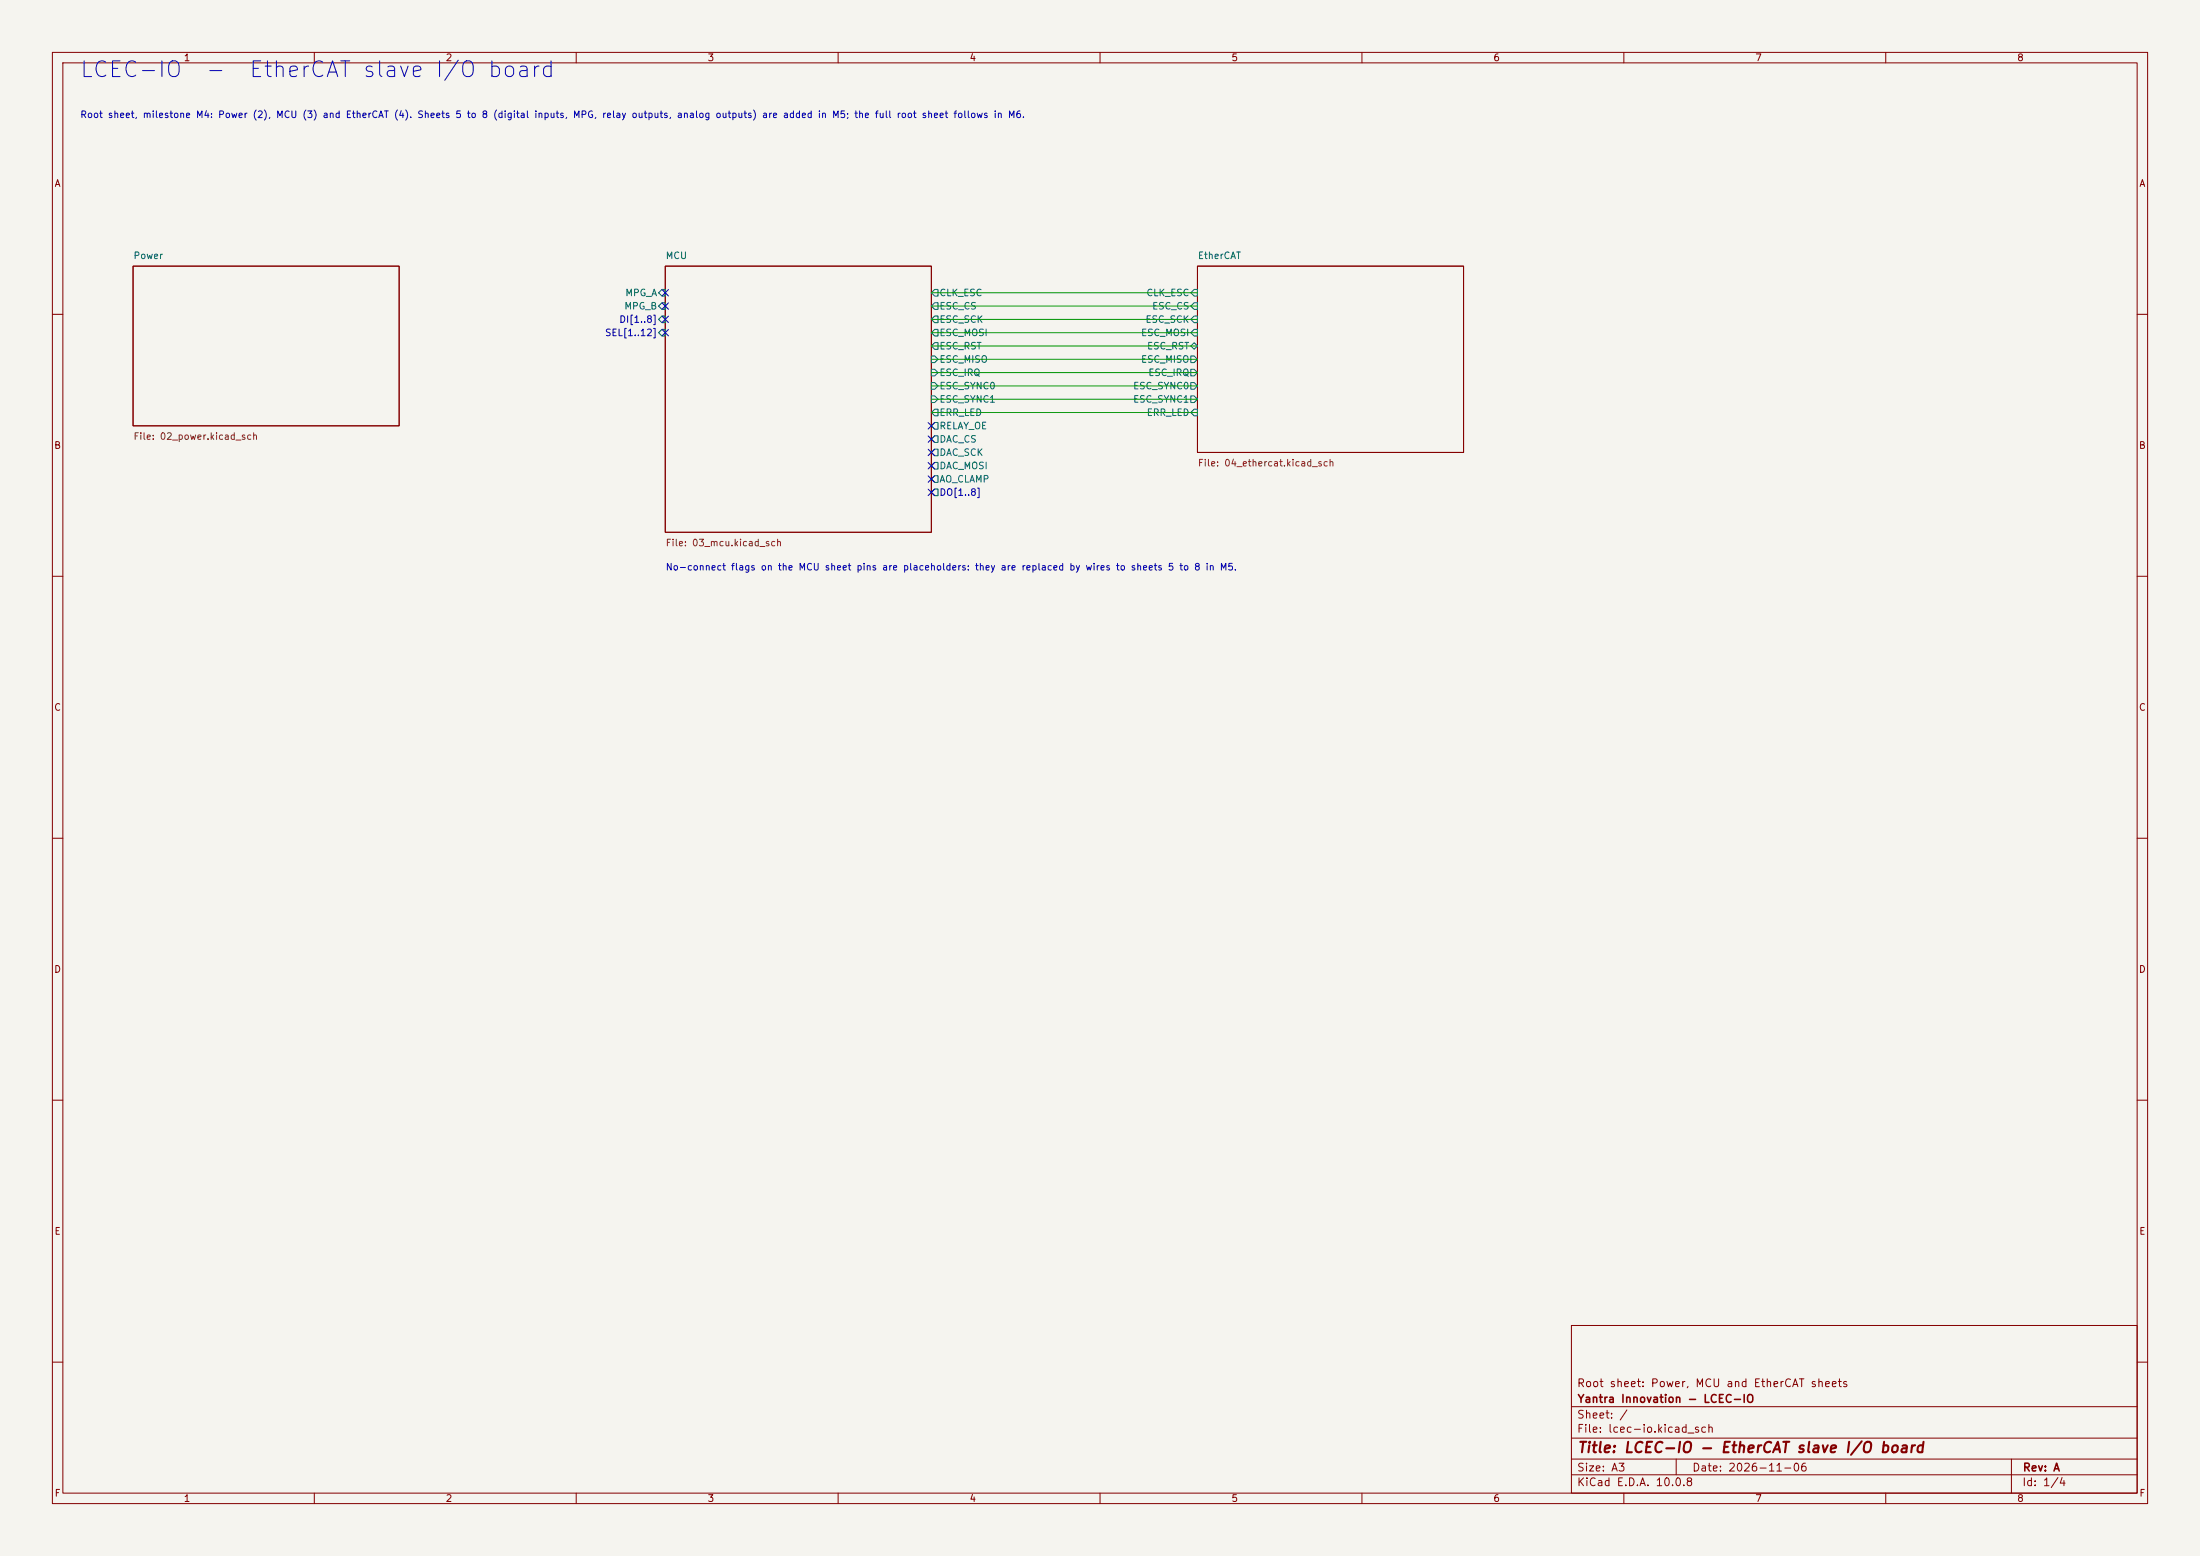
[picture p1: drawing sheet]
(kicad_sch
 (version 20260306)
 (generator "eeschema")
 (generator_version "10.0")
 (paper "A3")
 (title_block
  (title "LCEC-IO - EtherCAT slave I/O board")
  (date "2026-11-06")
  (rev "A")
  (company "Yantra Innovation - LCEC-IO")
  (comment 1 "Root sheet: Power, MCU and EtherCAT sheets"))
 (lib_symbols)
 (text "LCEC-IO  -  EtherCAT slave I/O board"
  (exclude_from_sim no)
  (at 15.24 15.24 0)
  (effects (font (size 3 3)) (justify left bottom)))
 (text "Root sheet, milestone M4: Power (2), MCU (3) and EtherCAT (4). Sheets 5 to 8 (digital inputs, MPG, relay outputs, analog outputs) are added in M5; the full root sheet follows in M6."
  (exclude_from_sim no)
  (at 15.24 22.86 0)
  (effects (font (size 1.27 1.27)) (justify left bottom)))
 (text "No-connect flags on the MCU sheet pins are placeholders: they are replaced by wires to sheets 5 to 8 in M5."
  (exclude_from_sim no)
  (at 127 109.22 0)
  (effects (font (size 1.27 1.27)) (justify left bottom)))
 (no_connect
  (at 177.8 83.82))
 (no_connect
  (at 177.8 88.9))
 (no_connect
  (at 177.8 91.44))
 (no_connect
  (at 177.8 86.36))
 (no_connect
  (at 177.8 81.28))
 (no_connect
  (at 127 60.96))
 (no_connect
  (at 127 58.42))
 (no_connect
  (at 127 63.5))
 (no_connect
  (at 177.8 93.98))
 (no_connect
  (at 127 55.88))
 (wire
  (pts (xy 177.8 60.96) (xy 228.6 60.96))
  (stroke (width 0) (type default)))
 (wire
  (pts (xy 177.8 55.88) (xy 228.6 55.88))
  (stroke (width 0) (type default)))
 (wire
  (pts (xy 177.8 63.5) (xy 228.6 63.5))
  (stroke (width 0) (type default)))
 (wire
  (pts (xy 177.8 73.66) (xy 228.6 73.66))
  (stroke (width 0) (type default)))
 (wire
  (pts (xy 177.8 66.04) (xy 228.6 66.04))
  (stroke (width 0) (type default)))
 (wire
  (pts (xy 177.8 78.74) (xy 228.6 78.74))
  (stroke (width 0) (type default)))
 (wire
  (pts (xy 177.8 58.42) (xy 228.6 58.42))
  (stroke (width 0) (type default)))
 (wire
  (pts (xy 177.8 68.58) (xy 228.6 68.58))
  (stroke (width 0) (type default)))
 (wire
  (pts (xy 177.8 71.12) (xy 228.6 71.12))
  (stroke (width 0) (type default)))
 (wire
  (pts (xy 177.8 76.2) (xy 228.6 76.2))
  (stroke (width 0) (type default)))
 (sheet
  (at 228.6 50.8)
  (size 50.8 35.56)
  (exclude_from_sim no)
  (in_bom yes)
  (on_board yes)
  (dnp no)
  (fields_autoplaced yes)
  (stroke (width 0.1524) (type solid))
  (fill (color 0 0 0 0))
  (property "Sheetname" "EtherCAT" (at 228.6 49.53 0) (show_name no) (do_not_autoplace no) (effects (font (size 1.27 1.27)) (justify left bottom)))
  (property "Sheetfile" "04_ethercat.kicad_sch" (at 228.6 87.63 0) (show_name no) (do_not_autoplace no) (effects (font (size 1.27 1.27)) (justify left top)))
  (pin "CLK_ESC" input (at 228.6 55.88 180) (effects (font (size 1.27 1.27)) (justify right)))
  (pin "ESC_CS" input (at 228.6 58.42 180) (effects (font (size 1.27 1.27)) (justify right)))
  (pin "ESC_SCK" input (at 228.6 60.96 180) (effects (font (size 1.27 1.27)) (justify right)))
  (pin "ESC_MOSI" input (at 228.6 63.5 180) (effects (font (size 1.27 1.27)) (justify right)))
  (pin "ESC_RST" bidirectional (at 228.6 66.04 180) (effects (font (size 1.27 1.27)) (justify right)))
  (pin "ESC_MISO" output (at 228.6 68.58 180) (effects (font (size 1.27 1.27)) (justify right)))
  (pin "ESC_IRQ" output (at 228.6 71.12 180) (effects (font (size 1.27 1.27)) (justify right)))
  (pin "ESC_SYNC0" output (at 228.6 73.66 180) (effects (font (size 1.27 1.27)) (justify right)))
  (pin "ESC_SYNC1" output (at 228.6 76.2 180) (effects (font (size 1.27 1.27)) (justify right)))
  (pin "ERR_LED" input (at 228.6 78.74 180) (effects (font (size 1.27 1.27)) (justify right))))
 (sheet
  (at 25.4 50.8)
  (size 50.8 30.48)
  (exclude_from_sim no)
  (in_bom yes)
  (on_board yes)
  (dnp no)
  (fields_autoplaced yes)
  (stroke (width 0.1524) (type solid))
  (fill (color 0 0 0 0))
  (property "Sheetname" "Power" (at 25.4 49.53 0) (show_name no) (do_not_autoplace no) (effects (font (size 1.27 1.27)) (justify left bottom)))
  (property "Sheetfile" "02_power.kicad_sch" (at 25.4 82.55 0) (show_name no) (do_not_autoplace no) (effects (font (size 1.27 1.27)) (justify left top))))
 (sheet
  (at 127 50.8)
  (size 50.8 50.8)
  (exclude_from_sim no)
  (in_bom yes)
  (on_board yes)
  (dnp no)
  (fields_autoplaced yes)
  (stroke (width 0.1524) (type solid))
  (fill (color 0 0 0 0))
  (property "Sheetname" "MCU" (at 127 49.53 0) (show_name no) (do_not_autoplace no) (effects (font (size 1.27 1.27)) (justify left bottom)))
  (property "Sheetfile" "03_mcu.kicad_sch" (at 127 102.87 0) (show_name no) (do_not_autoplace no) (effects (font (size 1.27 1.27)) (justify left top)))
  (pin "CLK_ESC" output (at 177.8 55.88 0) (effects (font (size 1.27 1.27)) (justify left)))
  (pin "ESC_CS" output (at 177.8 58.42 0) (effects (font (size 1.27 1.27)) (justify left)))
  (pin "ESC_SCK" output (at 177.8 60.96 0) (effects (font (size 1.27 1.27)) (justify left)))
  (pin "ESC_MOSI" output (at 177.8 63.5 0) (effects (font (size 1.27 1.27)) (justify left)))
  (pin "ESC_RST" output (at 177.8 66.04 0) (effects (font (size 1.27 1.27)) (justify left)))
  (pin "ESC_MISO" input (at 177.8 68.58 0) (effects (font (size 1.27 1.27)) (justify left)))
  (pin "ESC_IRQ" input (at 177.8 71.12 0) (effects (font (size 1.27 1.27)) (justify left)))
  (pin "ESC_SYNC0" input (at 177.8 73.66 0) (effects (font (size 1.27 1.27)) (justify left)))
  (pin "ESC_SYNC1" input (at 177.8 76.2 0) (effects (font (size 1.27 1.27)) (justify left)))
  (pin "ERR_LED" output (at 177.8 78.74 0) (effects (font (size 1.27 1.27)) (justify left)))
  (pin "RELAY_OE" output (at 177.8 81.28 0) (effects (font (size 1.27 1.27)) (justify left)))
  (pin "DAC_CS" output (at 177.8 83.82 0) (effects (font (size 1.27 1.27)) (justify left)))
  (pin "DAC_SCK" output (at 177.8 86.36 0) (effects (font (size 1.27 1.27)) (justify left)))
  (pin "DAC_MOSI" output (at 177.8 88.9 0) (effects (font (size 1.27 1.27)) (justify left)))
  (pin "AO_CLAMP" output (at 177.8 91.44 0) (effects (font (size 1.27 1.27)) (justify left)))
  (pin "DO[1..8]" output (at 177.8 93.98 0) (effects (font (size 1.27 1.27)) (justify left)))
  (pin "MPG_A" input (at 127 55.88 180) (effects (font (size 1.27 1.27)) (justify right)))
  (pin "MPG_B" input (at 127 58.42 180) (effects (font (size 1.27 1.27)) (justify right)))
  (pin "DI[1..8]" input (at 127 60.96 180) (effects (font (size 1.27 1.27)) (justify right)))
  (pin "SEL[1..12]" input (at 127 63.5 180) (effects (font (size 1.27 1.27)) (justify right))))
 (sheet_instances
  (path ""
   (page "1"))))
